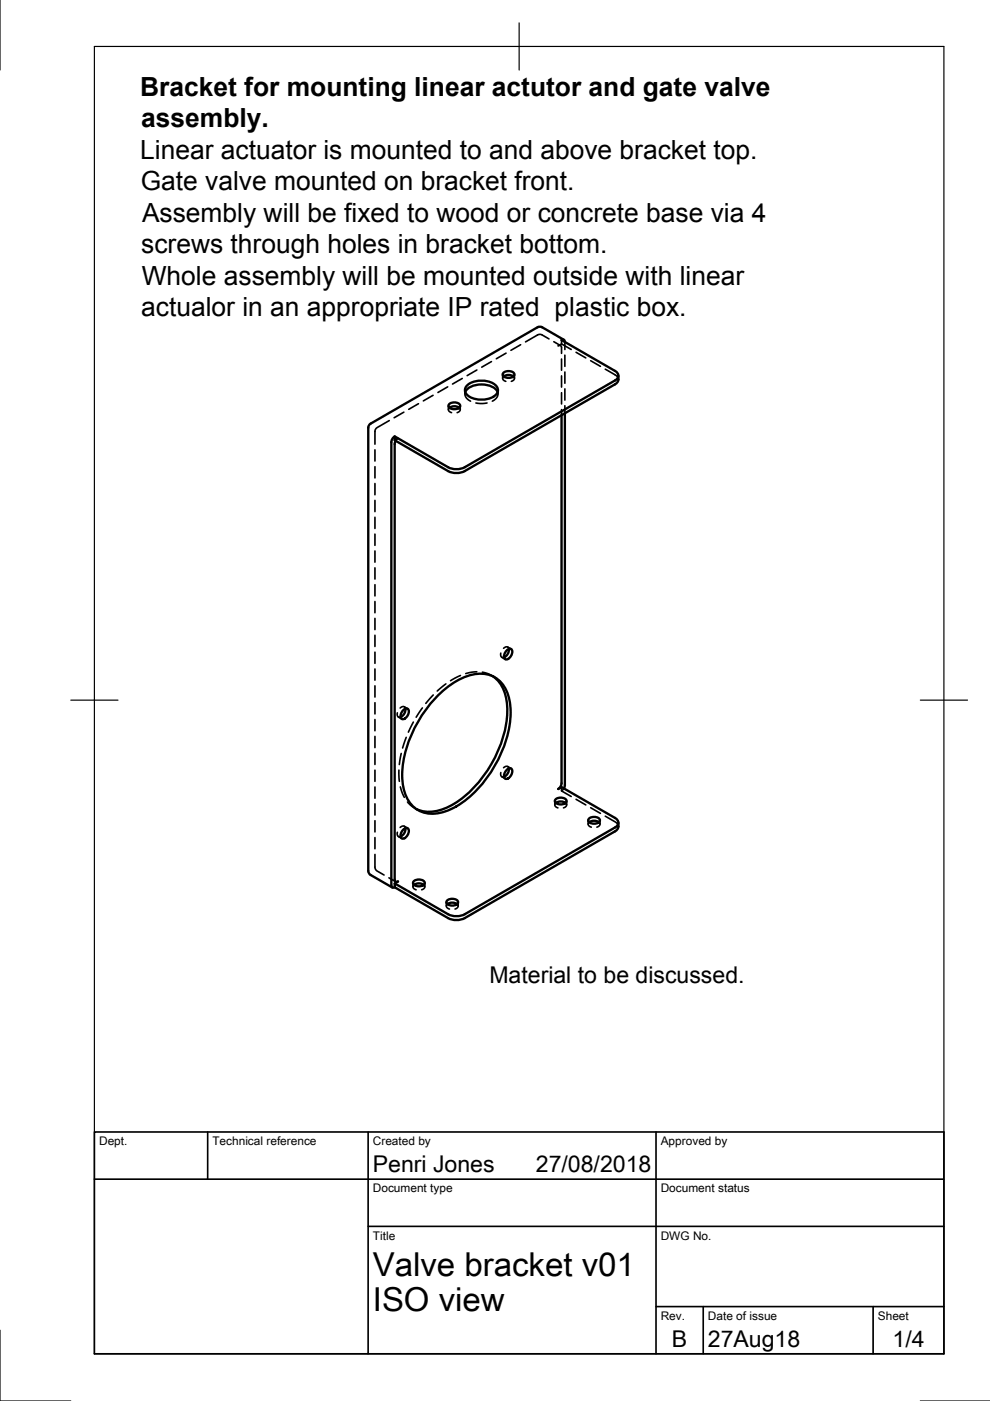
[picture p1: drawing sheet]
<svg xmlns="http://www.w3.org/2000/svg" width="210mm" height="297mm" viewBox="0 0 210 297" stroke-linecap="round" stroke-linejoin="round" font-family="sans-serif">
<!-- layer: Visible -->
<g fill="none" stroke="#000" stroke-width=".5">
<path d="M106.7 79.1a1.54 1.54 0 0 1 2.4 .3 1.44 1.44 0 0 1-2.5 0zM106.8 79.8a1.85 1.85 0 0 1 2.1 0M119.6 72l-4.6-2.6-.5-.1-.5 .1-35.4 20.4-.5 .6v94.2l.1 .5 .4 .4 4.6 2.7M119.8 72.5l-.2-.5-.5 .1 11.3 6.5a1.08 1.08 0 0 1 .7 1.1 1.08 1.08 0 0 1-.7 1l-31.9 18.4a3.9 3.9 0 0 1-3.5 0l-11.3-6.6v.8l11.3 6.6a3.9 3.9 0 0 0 3.5 0l31.9-18.4a1.5 1.5 0 0 0 .7-1.8M83.7 92.5a1.56 1.56 0 0 0-.7 1.2v94l.2 .5 .5-.1M83.9 93.5l-.2 .7v92.3l.2 .4h.5l-.7 .4M95.2 85.8a1.54 1.54 0 0 1 2.4 .2 1.44 1.44 0 0 1-2.5 0zM95.3 86.4a1.85 1.85 0 0 1 2.1 0M98.6 83.1a4.1 4.1 0 0 1 4.8-1.4 2.93 2.93 0 0 1 2.1 1.4M99.1 81.7a4.9 4.9 0 0 1 6.3 .4 1.46 1.46 0 0 1-.8 2 5.2 5.2 0 0 1-5.5-.3 1.35 1.35 0 0 1 0-2.1zM119.1 88v78.1a1.56 1.56 0 0 1-.7 1.2l.7-.4 11.3 6.5a1.08 1.08 0 0 1 .7 1 1.08 1.08 0 0 1-.7 1.1l-31.9 18.3a3.9 3.9 0 0 1-3.5 0l-11.3-6.5v.8l11.3 6.6a3.9 3.9 0 0 0 3.5 0l31.9-18.4a1.5 1.5 0 0 0 .7-1.9M119.8 87.6v78.9"/>
<path d="M107.5 137.9a.65 .65 0 0 1 1.1-.1 1.54 1.54 0 0 1-1.5 2 1.41 1.41 0 0 1 .4-1.9zM107.9 137.6a1.85 1.85 0 0 1-1 1.8M85.5 150.5a.65 .65 0 0 1 1.1 0 1.54 1.54 0 0 1-1.4 1.9 1.41 1.41 0 0 1 .3-1.9zM86 150.3a1.85 1.85 0 0 1-1.1 1.7M93.1 147.2a14.1 14.1 0 0 1 8.7-4.4 6.1 6.1 0 0 1 6.2 5.4 20.2 20.2 0 0 1-2.7 13.4 23 23 0 0 1-9.9 10 7.1 7.1 0 0 1-7.6-.4 8.7 8.7 0 0 1-2.5-6.9 25.8 25.8 0 0 1 7.8-17.1zM104.5 143.4a8.9 8.9 0 0 1 3 8.2 25.5 25.5 0 0 1-11.8 19.1 8.4 8.4 0 0 1-7.4 .8M85.5 175.9a.65 .65 0 0 1 1.1-.1 1.54 1.54 0 0 1-1.4 2 1.41 1.41 0 0 1 .3-1.9zM86 175.6a1.85 1.85 0 0 1-1.1 1.8M107.5 163.2a.65 .65 0 0 1 1.1-.1 1.54 1.54 0 0 1-1.5 2 1.41 1.41 0 0 1 .4-1.9zM107.9 162.9a1.85 1.85 0 0 1-1 1.8M117.7 169.6a1.54 1.54 0 0 1 2.4 .2 1.44 1.44 0 0 1-2.5 0zM117.9 170.2a1.85 1.85 0 0 1 2 0"/>
<path d="M119.8 166.5l-.2 .7M124.8 173.6a1.54 1.54 0 0 1 2.4 .3 1.44 1.44 0 0 1-2.5 0zM124.9 174.3a1.85 1.85 0 0 1 2.1 0M87.7 186.9a1.54 1.54 0 0 1 2.4 .3 1.44 1.44 0 0 1-2.5 0zM87.8 187.6a1.85 1.85 0 0 1 2 0M94.7 191a1.54 1.54 0 0 1 2.4 .3 1.44 1.44 0 0 1-2.5 0zM94.9 191.7a1.85 1.85 0 0 1 2 0"/>
</g>
<!-- layer: Hidden -->
<g fill="none" stroke="#000" stroke-width=".35">
<path d="M101.1 78.4l-2.1 1.2M104.2 76.7l-2.1 1.2M106.6 79.4v.8M106.8 79.8l-.2 .6 .6 .5M107.3 74.9l-2.1 1.2M108.9 79.8l.1 .6-.6 .5M109.1 79.4v.8M110.4 73.1l-2.1 1.2M116.4 71.9l-1.5-.9-.5-.1-3 1.6M117.4 72.4l1.5 .9M119.1 72.1v.8M119.1 76.1v2.4"/>
<path d="M119.1 79.7v2.4M119.8 72.5v1.6M119.8 75.3v2.4M119.8 78.9v2.4M121.1 74.1l-2-1.2-.7 .4 .4-.1 .2 .2 .1 1.5M122.1 74.7l2.1 1.2M125.2 76.5l2.1 1.2M128.3 78.3l2.3 1.3 .4 .4 .1 .5M79.5 95.4v2.4M79.5 98.9v2.4M82.5 89.2l-2.9 1.8-.1 .4v2.8M83.7 93.3l.7-.4-.5 .6"/>
<path d="M85.6 87.4l-2 1.2M88.7 85.6l-2 1.2M91.8 83.8l-2 1.2M94.9 82l-2 1.2M95.1 86v.9M95.3 86.4l-.2 .6 .6 .5M97.4 86.4l.1 .6-.6 .5M97.6 86v.9M98 80.2l-2.1 1.2M98.6 82.7v.8M98.6 83.1v.6l.2 .5 1 .9M100.9 85.4l1.1 .2 1.3-.2"/>
<path d="M105.5 83.1l.1 .6-.2 .5-1 .9M105.6 82.7v.8M119.1 83.3v2.3M119.1 86.8v1.2M119.8 82.4v2.4M119.8 86v1.6M79.5 102.5v2.4M79.5 106.1v2.4M79.5 109.7v2.3M79.5 113.2v2.4M79.5 116.8v2.4M79.5 120.4v2.4"/>
<path d="M79.5 124v2.3M79.5 127.5v2.4M79.5 131.1v2.4M79.5 134.7v2.4M79.5 138.3v2.3M106.2 138.5l.1 .7 .6 .2M106.4 139.4l.7 .4M106.8 137.5l.7-.4 .4 .5M107.7 137.2l.7 .4M79.5 141.8v2.4M79.5 145.4v2.4M79.5 149v2.4"/>
<path d="M79.5 152.6v2.3M79.5 156.1v2.4M79.5 159.7v2.4M84.3 151.1v.8l.6 .1M84.5 152l.7 .4M84.8 150.1l.8-.3 .4 .5M85.1 159.7l-.4 2.4M85.7 149.9l.7 .4M86.1 156.3l-.7 2.3M87.6 153.1l-1 2.1M89.6 150.1l-1.4 2M91.9 147.3l-1.6 1.8"/>
<path d="M94.5 145l-1.8 1.5M97.6 143.2l-2.1 1.1M101.1 142.4l-2.4 .4M102.3 142.5l1.2 .4 1 .5M104.2 143.2l.7 .4M79.5 163.3v2.4M79.5 166.9v2.3M79.5 170.4v2.4M79.5 174v2.4M79.5 177.6v2.4M84.3 176.5v.7l.6 .2M84.5 177.4l.7 .4"/>
<path d="M84.6 163.3l.1 2.4M84.8 175.4l.8-.3 .4 .5M84.9 166.8l.8 2.3M85.7 175.2l.7 .4M86.4 170l.9 .9 1 .6M87.9 171.4l.7 .4M106.2 163.8l.1 .8 .6 .1M106.4 164.7l.7 .4M106.8 162.8l.7-.3 .4 .4M107.7 162.5l.7 .4M117.6 169.8v.9M117.9 170.2l-.2 .6 .6 .5"/>
<path d="M119.1 166.9v.8l2 1.2M119.6 167.2l-.5 .5M119.9 170.2l.2 .6-.6 .5M120.1 169.8v.9M122.1 169.5l2.1 1.2M124.7 173.9v.8M124.9 174.3l-.2 .6 .7 .5M125.2 171.3l2.1 1.1M127 174.3l.2 .6-.7 .5M127.2 173.9v.8M128.3 173l2.3 1.4 .4 .4 .1 .4M79.5 181.2l.1 3 .3 .5 1.5 .8"/>
<path d="M82.5 186.1l1.4 .8M87.6 187.2v.8M87.8 187.6l-.2 .6 .6 .5M89.8 187.6l.2 .6-.6 .5M90.1 187.2v.8M94.6 191.3v.8M94.9 191.7l-.2 .6 .6 .4M96.9 191.7l.2 .6-.6 .4M97.1 191.3v.8"/>
</g>
<!-- layer: Border -->
<path d="M0 -.1v15M20 9.9h180.1v277.1h-180.1zM110.1 4.8v10.1M15 148.4h10M195.1 148.4h10M0 282v15h15M195.1 297h14.9" fill="none" stroke="#000" stroke-width=".25"/>
<!-- layer: TitleBlock -->
<path d="M20 240h180.1v47h-180.1zM20 250h180.1M44 240v10M78.1 240v47M139.1 240v47M78.1 260h122M139.1 277h61M149.1 277v10M185.1 277v10" fill="none" stroke="#000" stroke-width=".35"/>
<g font-size="7">
<text x="79.1" y="270.5">Valve bracket v01</text>
<text x="79.1" y="278">ISO view</text>
</g>
<g font-size="5.6">
<text x="29.7" y="20.3">Bracket for mounting linear actutor and gate valve</text>
<text x="29.9" y="27">assembly.</text>
<text x="29.7" y="33.6">Linear actuator is mounted to and above bracket top.</text>
<text x="29.8" y="40.4">Gate valve mounted on bracket front.</text>
<text x="30.1" y="47.1">Assembly will be fixed to wood or concrete base via 4</text>
<text x="29.9" y="53.7">screws through holes in bracket bottom.</text>
<text x="30.1" y="60.4">Whole assembly will be mounted outside with linear</text>
<text x="29.9" y="67.1">actualor in an appropriate IP rated plastic box.</text>
</g>
<g font-size="4.9">
<text x="103.8" y="208.5">Material to be discussed.</text>
<text x="79.1" y="248.5">Penri Jones</text>
<text x="113.6" y="248.5">27/08/2018</text>
<text x="142.5" y="285.7">B</text>
<text x="150.1" y="285.5">27Aug18</text>
<text x="189.2" y="285.6">1/4</text>
</g>
<g font-size="2.5">
<text x="21" y="242.8">Dept.</text>
<text x="45" y="242.8">Technical reference</text>
<text x="79.1" y="242.8">Created by</text>
<text x="140.1" y="242.8">Approved by</text>
<text x="79.1" y="252.8">Document type</text>
<text x="140.1" y="252.8">Document status</text>
<text x="79.1" y="262.8">Title</text>
<text x="140.1" y="262.8">DWG No.</text>
<text x="140.1" y="279.8">Rev.</text>
<text x="150.1" y="279.8">Date of issue</text>
<text x="186.1" y="279.8">Sheet</text>
</g>
</svg>
